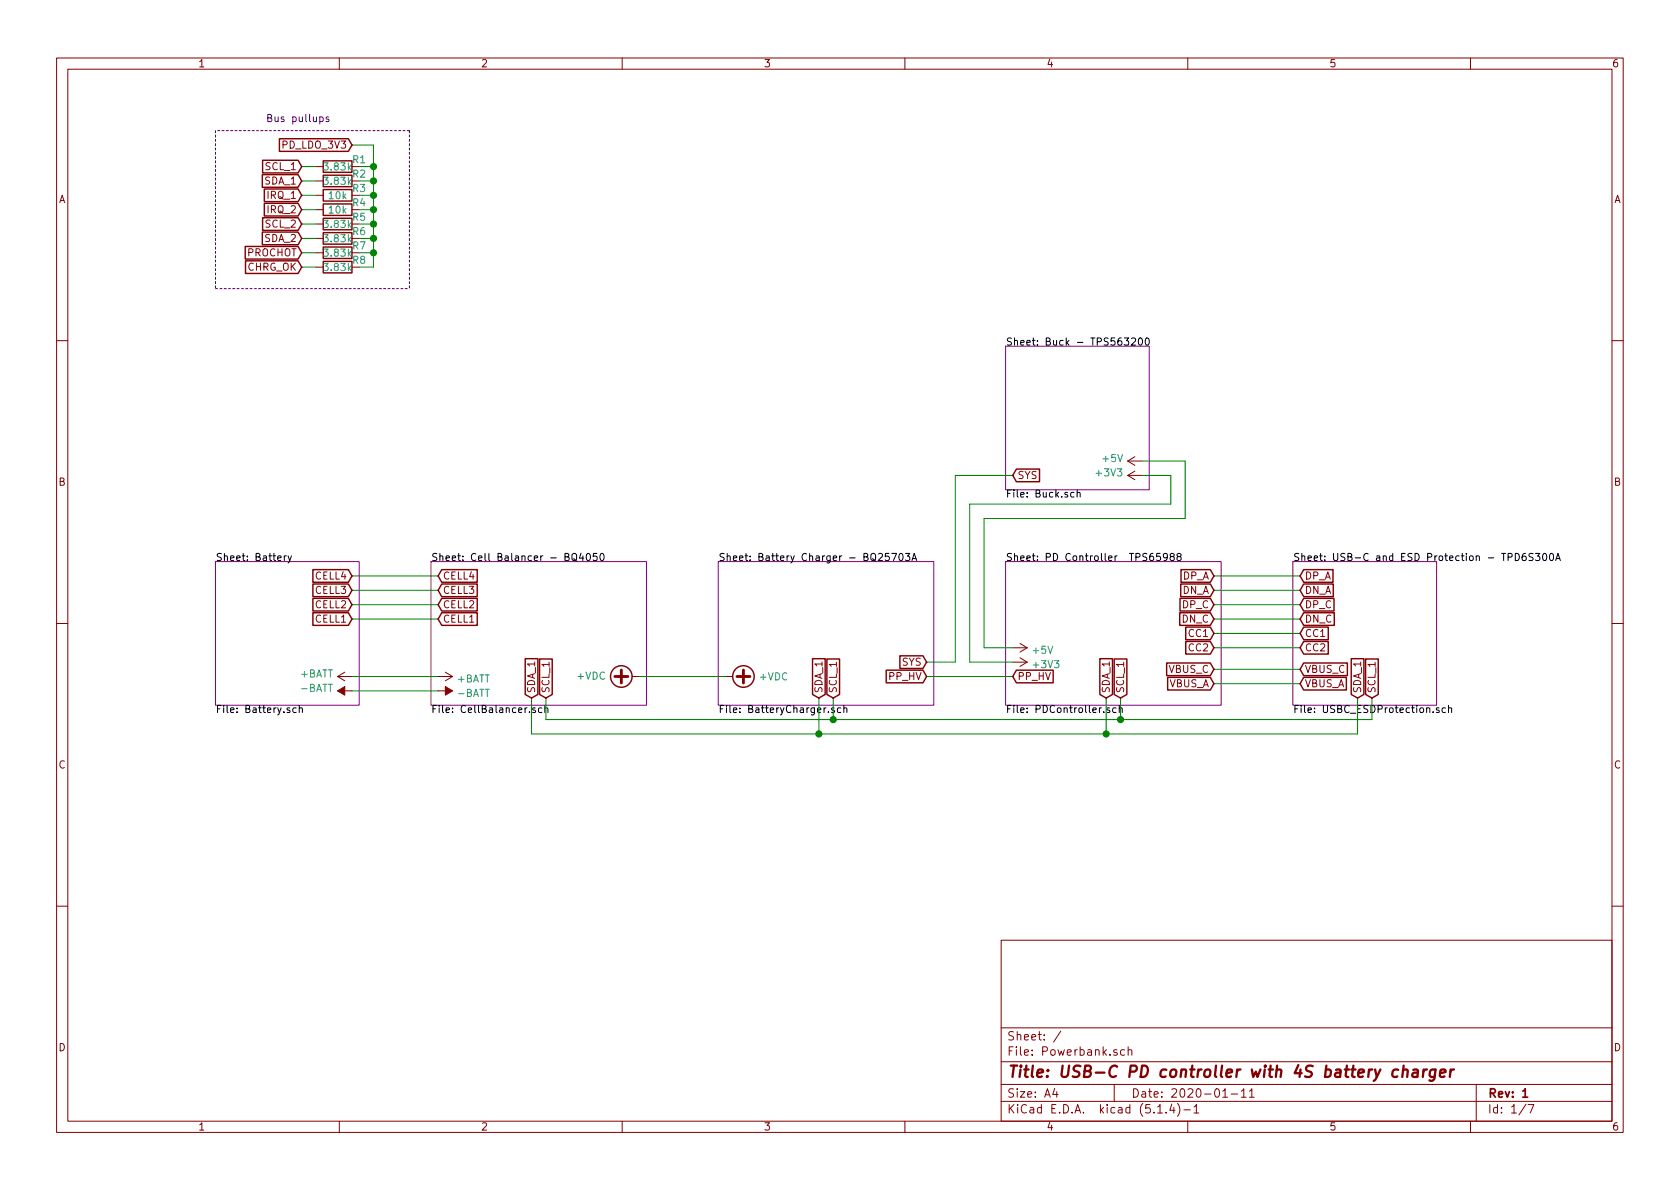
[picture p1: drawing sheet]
EESchema Schematic File Version 4
LIBS:Powerbank-cache
EELAYER 30 0
EELAYER END
$Descr A4 11693 8268
encoding utf-8
Sheet 1 7
Title "USB-C PD controller with 4S battery charger"
Date "2020-01-11"
Rev "1"
Comp ""
Comment1 ""
Comment2 ""
Comment3 ""
Comment4 ""
$EndDescr
$Sheet
S 5000 3900 1500 1000
U 5E0CE0A0
F0 "Battery Charger - BQ25703A" 50
F1 "BatteryCharger.sch" 50
$EndSheet
$Sheet
S 9000 3900 1000 1000
U 5E0D01AD
F0 "USB-C and ESD Protection - TPD6S300A" 50
F1 "USBC_ESDProtection.sch" 50
$EndSheet
$Sheet
S 7000 2400 1000 1000
U 5E0D0913
F0 "Buck - TPS563200" 50
F1 "Buck.sch" 50
$EndSheet
$Sheet
S 1500 3900 1000 1000
U 5E0D235E
F0 "Battery" 50
F1 "Battery.sch" 50
$EndSheet
Text GLabel 2100 1150 0    50   Input ~ 0
SCL_1
Text GLabel 2100 1250 0    50   Input ~ 0
SDA_1
$Comp
L Device:R R1
U 1 1
P 2350 1150
F 0 "R1" V 2300 1300 50  0000 C CNN
F 1 "3.83k" V 2350 1150 50  0000 C CNN
F 2 "Resistor_SMD:R_0603_1608Metric" V 2280 1150 50  0001 C CNN
F 3 "~" H 2350 1150 50  0001 C CNN
	1    2350 1150
	0    1    1    0   
$EndComp
Text Notes 1850 850  0    50   ~ 0
Bus pullups
$Sheet
S 7000 3900 1500 1000
U 5E7BFD38
F0 "PD Controller  TPS65988" 50
F1 "PDController.sch" 50
$EndSheet
$Comp
L Device:R R2
U 1 1
P 2350 1250
F 0 "R2" V 2300 1400 50  0000 C CNN
F 1 "3.83k" V 2350 1250 50  0000 C CNN
F 2 "Resistor_SMD:R_0603_1608Metric" V 2280 1250 50  0001 C CNN
F 3 "~" H 2350 1250 50  0001 C CNN
	1    2350 1250
	0    1    1    0   
$EndComp
$Comp
L Device:R R3
U 1 1
P 2350 1350
F 0 "R3" V 2300 1500 50  0000 C CNN
F 1 "10k" V 2350 1350 50  0000 C CNN
F 2 "Resistor_SMD:R_0603_1608Metric" V 2280 1350 50  0001 C CNN
F 3 "~" H 2350 1350 50  0001 C CNN
	1    2350 1350
	0    1    1    0   
$EndComp
$Comp
L Device:R R4
U 1 1
P 2350 1450
F 0 "R4" V 2300 1600 50  0000 C CNN
F 1 "10k" V 2350 1450 50  0000 C CNN
F 2 "Resistor_SMD:R_0603_1608Metric" V 2280 1450 50  0001 C CNN
F 3 "~" H 2350 1450 50  0001 C CNN
	1    2350 1450
	0    1    1    0   
$EndComp
$Comp
L Device:R R5
U 1 1
P 2350 1550
F 0 "R5" V 2300 1700 50  0000 C CNN
F 1 "3.83k" V 2350 1550 50  0000 C CNN
F 2 "Resistor_SMD:R_0603_1608Metric" V 2280 1550 50  0001 C CNN
F 3 "~" H 2350 1550 50  0001 C CNN
	1    2350 1550
	0    1    1    0   
$EndComp
$Comp
L Device:R R6
U 1 1
P 2350 1650
F 0 "R6" V 2300 1800 50  0000 C CNN
F 1 "3.83k" V 2350 1650 50  0000 C CNN
F 2 "Resistor_SMD:R_0603_1608Metric" V 2280 1650 50  0001 C CNN
F 3 "~" H 2350 1650 50  0001 C CNN
	1    2350 1650
	0    1    1    0   
$EndComp
$Comp
L Device:R R7
U 1 1
P 2350 1750
F 0 "R7" V 2300 1900 50  0000 C CNN
F 1 "3.83k" V 2350 1750 50  0000 C CNN
F 2 "Resistor_SMD:R_0603_1608Metric" V 2280 1750 50  0001 C CNN
F 3 "~" H 2350 1750 50  0001 C CNN
	1    2350 1750
	0    1    1    0   
$EndComp
$Comp
L Device:R R8
U 1 1
P 2350 1850
F 0 "R8" V 2300 2000 50  0000 C CNN
F 1 "3.83k" V 2350 1850 50  0000 C CNN
F 2 "Resistor_SMD:R_0603_1608Metric" V 2280 1850 50  0001 C CNN
F 3 "~" H 2350 1850 50  0001 C CNN
	1    2350 1850
	0    1    1    0   
$EndComp
Wire Wire Line
	2500 1850 2600 1850
Wire Wire Line
	2600 1850 2600 1750
Wire Wire Line
	2600 1150 2500 1150
Wire Wire Line
	2500 1250 2600 1250
Connection ~ 2600 1250
Wire Wire Line
	2600 1250 2600 1150
Wire Wire Line
	2500 1350 2600 1350
Connection ~ 2600 1350
Wire Wire Line
	2600 1350 2600 1250
Wire Wire Line
	2500 1450 2600 1450
Connection ~ 2600 1450
Wire Wire Line
	2600 1450 2600 1350
Wire Wire Line
	2500 1550 2600 1550
Connection ~ 2600 1550
Wire Wire Line
	2600 1550 2600 1450
Wire Wire Line
	2500 1650 2600 1650
Connection ~ 2600 1650
Wire Wire Line
	2600 1650 2600 1550
Wire Wire Line
	2500 1750 2600 1750
Connection ~ 2600 1750
Wire Wire Line
	2600 1750 2600 1650
Text GLabel 2450 1000 0    50   Input ~ 0
PD_LDO_3V3
Text GLabel 2100 1350 0    50   Input ~ 0
IRQ_1
Text GLabel 2100 1450 0    50   Input ~ 0
IRQ_2
Text GLabel 2100 1550 0    50   Input ~ 0
SCL_2
Text GLabel 2100 1650 0    50   Input ~ 0
SDA_2
Text GLabel 2100 1750 0    50   Input ~ 0
PROCHOT
Text GLabel 2100 1850 0    50   Input ~ 0
CHRG_OK
Wire Wire Line
	2100 1850 2200 1850
Wire Wire Line
	2200 1750 2100 1750
Wire Wire Line
	2100 1650 2200 1650
Wire Wire Line
	2200 1550 2100 1550
Wire Wire Line
	2100 1450 2200 1450
Wire Wire Line
	2200 1350 2100 1350
Wire Wire Line
	2100 1250 2200 1250
Wire Wire Line
	2200 1150 2100 1150
Wire Wire Line
	2600 1000 2600 1150
Wire Wire Line
	2450 1000 2600 1000
Connection ~ 2600 1150
Wire Notes Line
	2850 900  2850 2000
Wire Notes Line
	2850 900  1500 900 
Wire Notes Line
	1500 900  1500 2000
Wire Notes Line
	1500 2000 2850 2000
$Sheet
S 3000 3900 1500 1000
U 5E0CBF52
F0 "Cell Balancer - BQ4050" 50
F1 "CellBalancer.sch" 50
$EndSheet
Wire Wire Line
	2450 4000 3050 4000
Wire Wire Line
	3050 4100 2450 4100
Wire Wire Line
	2450 4200 3050 4200
Wire Wire Line
	2450 4300 3050 4300
Text GLabel 3050 4000 2    50   Input ~ 0
CELL4
Text GLabel 2450 4000 0    50   Input ~ 0
CELL4
Text GLabel 2450 4100 0    50   Input ~ 0
CELL3
Text GLabel 2450 4200 0    50   Input ~ 0
CELL2
Text GLabel 2450 4300 0    50   Input ~ 0
CELL1
Text GLabel 3050 4100 2    50   Input ~ 0
CELL3
Text GLabel 3050 4200 2    50   Input ~ 0
CELL2
Text GLabel 3050 4300 2    50   Input ~ 0
CELL1
Wire Wire Line
	2450 4800 3050 4800
$Comp
L power:-BATT #PWR0101
U 1 1
P 3050 4800
F 0 "#PWR0101" H 3050 4650 50  0001 C CNN
F 1 "-BATT" V 3065 4928 50  0000 L CNN
F 2 "" H 3050 4800 50  0001 C CNN
F 3 "" H 3050 4800 50  0001 C CNN
	1    3050 4800
	0    1    1    0   
$EndComp
$Comp
L power:-BATT #PWR0102
U 1 1
P 2450 4800
F 0 "#PWR0102" H 2450 4650 50  0001 C CNN
F 1 "-BATT" V 2465 4927 50  0000 L CNN
F 2 "" H 2450 4800 50  0001 C CNN
F 3 "" H 2450 4800 50  0001 C CNN
	1    2450 4800
	0    -1   -1   0   
$EndComp
$Comp
L power:+BATT #PWR0103
U 1 1
P 2450 4700
F 0 "#PWR0103" H 2450 4550 50  0001 C CNN
F 1 "+BATT" V 2465 4827 50  0000 L CNN
F 2 "" H 2450 4700 50  0001 C CNN
F 3 "" H 2450 4700 50  0001 C CNN
	1    2450 4700
	0    -1   -1   0   
$EndComp
$Comp
L power:+BATT #PWR0104
U 1 1
P 3050 4700
F 0 "#PWR0104" H 3050 4550 50  0001 C CNN
F 1 "+BATT" V 3065 4828 50  0000 L CNN
F 2 "" H 3050 4700 50  0001 C CNN
F 3 "" H 3050 4700 50  0001 C CNN
	1    3050 4700
	0    1    1    0   
$EndComp
Wire Wire Line
	2450 4700 3050 4700
$Comp
L power:+VDC #PWR0105
U 1 1
P 4450 4700
F 0 "#PWR0105" H 4450 4600 50  0001 C CNN
F 1 "+VDC" V 4450 4929 50  0000 L CNN
F 2 "" H 4450 4700 50  0001 C CNN
F 3 "" H 4450 4700 50  0001 C CNN
	1    4450 4700
	0    -1   -1   0   
$EndComp
$Comp
L power:+VDC #PWR0106
U 1 1
P 5050 4700
F 0 "#PWR0106" H 5050 4600 50  0001 C CNN
F 1 "+VDC" V 5050 4930 50  0000 L CNN
F 2 "" H 5050 4700 50  0001 C CNN
F 3 "" H 5050 4700 50  0001 C CNN
	1    5050 4700
	0    1    1    0   
$EndComp
Text GLabel 5700 4850 1    50   Input ~ 0
SDA_1
Text GLabel 5800 4850 1    50   Input ~ 0
SCL_1
Text GLabel 6450 4700 0    50   Input ~ 0
PP_HV
Wire Wire Line
	5700 4850 5700 5100
Wire Wire Line
	5800 4850 5800 5000
Wire Wire Line
	9450 5100 9450 4850
Wire Wire Line
	9550 5000 9550 4850
Text GLabel 7700 4850 1    50   Input ~ 0
SDA_1
Text GLabel 9450 4850 1    50   Input ~ 0
SDA_1
Text GLabel 9550 4850 1    50   Input ~ 0
SCL_1
Text GLabel 7800 4850 1    50   Input ~ 0
SCL_1
Connection ~ 7700 5100
Wire Wire Line
	7700 4850 7700 5100
Wire Wire Line
	7700 5100 9450 5100
Wire Wire Line
	5700 5100 7700 5100
Wire Wire Line
	5800 5000 7800 5000
Wire Wire Line
	7800 5000 7800 4850
Connection ~ 7800 5000
Wire Wire Line
	7800 5000 9550 5000
Text GLabel 7050 4700 2    50   Input ~ 0
PP_HV
Wire Wire Line
	7050 4700 6450 4700
$Comp
L power:+5V #PWR0107
U 1 1
P 7950 3200
F 0 "#PWR0107" H 7950 3050 50  0001 C CNN
F 1 "+5V" V 7965 3328 50  0000 L CNN
F 2 "" H 7950 3200 50  0001 C CNN
F 3 "" H 7950 3200 50  0001 C CNN
	1    7950 3200
	0    -1   -1   0   
$EndComp
$Comp
L power:+3V3 #PWR0108
U 1 1
P 7950 3300
F 0 "#PWR0108" H 7950 3150 50  0001 C CNN
F 1 "+3V3" V 7965 3428 50  0000 L CNN
F 2 "" H 7950 3300 50  0001 C CNN
F 3 "" H 7950 3300 50  0001 C CNN
	1    7950 3300
	0    -1   -1   0   
$EndComp
Text GLabel 6450 4600 0    50   Input ~ 0
SYS
Text GLabel 7050 3300 2    50   Input ~ 0
SYS
Text GLabel 8450 4750 0    50   Input ~ 0
VBUS_A
Text GLabel 8450 4650 0    50   Input ~ 0
VBUS_C
Text GLabel 9050 4650 2    50   Input ~ 0
VBUS_C
Text GLabel 9050 4750 2    50   Input ~ 0
VBUS_A
Wire Wire Line
	9050 4750 8450 4750
Wire Wire Line
	8450 4650 9050 4650
$Comp
L power:+3V3 #PWR0109
U 1 1
P 7050 4600
F 0 "#PWR0109" H 7050 4450 50  0001 C CNN
F 1 "+3V3" V 7065 4728 50  0000 L CNN
F 2 "" H 7050 4600 50  0001 C CNN
F 3 "" H 7050 4600 50  0001 C CNN
	1    7050 4600
	0    1    1    0   
$EndComp
$Comp
L power:+5V #PWR0110
U 1 1
P 7050 4500
F 0 "#PWR0110" H 7050 4350 50  0001 C CNN
F 1 "+5V" V 7065 4628 50  0000 L CNN
F 2 "" H 7050 4500 50  0001 C CNN
F 3 "" H 7050 4500 50  0001 C CNN
	1    7050 4500
	0    1    1    0   
$EndComp
Wire Wire Line
	8150 3500 8150 3300
Wire Wire Line
	8150 3300 7950 3300
Wire Wire Line
	6850 4500 7050 4500
Text GLabel 9050 4000 2    50   Input ~ 0
DP_A
Text GLabel 9050 4100 2    50   Input ~ 0
DN_A
Text GLabel 9050 4200 2    50   Input ~ 0
DP_C
Text GLabel 9050 4300 2    50   Input ~ 0
DN_C
Text GLabel 8450 4300 0    50   Input ~ 0
DN_C
Text GLabel 8450 4200 0    50   Input ~ 0
DP_C
Text GLabel 8450 4100 0    50   Input ~ 0
DN_A
Text GLabel 8450 4000 0    50   Input ~ 0
DP_A
Text GLabel 9050 4400 2    50   Input ~ 0
CC1
Text GLabel 9050 4500 2    50   Input ~ 0
CC2
Text GLabel 8450 4400 0    50   Input ~ 0
CC1
Text GLabel 8450 4500 0    50   Input ~ 0
CC2
Wire Wire Line
	8450 4500 9050 4500
Wire Wire Line
	9050 4400 8450 4400
Wire Wire Line
	8450 4300 9050 4300
Wire Wire Line
	9050 4200 8450 4200
Wire Wire Line
	8450 4100 9050 4100
Wire Wire Line
	9050 4000 8450 4000
Wire Wire Line
	4450 4700 5050 4700
Text GLabel 3800 4850 1    50   Input ~ 0
SCL_1
Text GLabel 3700 4850 1    50   Input ~ 0
SDA_1
Wire Wire Line
	5800 5000 3800 5000
Wire Wire Line
	3800 5000 3800 4850
Connection ~ 5800 5000
Wire Wire Line
	5700 5100 3700 5100
Wire Wire Line
	3700 5100 3700 4850
Connection ~ 5700 5100
Wire Wire Line
	6450 4600 6650 4600
Wire Wire Line
	6650 4600 6650 3300
Wire Wire Line
	6650 3300 7050 3300
Wire Wire Line
	6750 3500 6750 4600
Wire Wire Line
	6750 4600 7050 4600
Wire Wire Line
	6750 3500 8150 3500
Wire Wire Line
	6850 4500 6850 3600
Wire Wire Line
	6850 3600 8250 3600
Wire Wire Line
	8250 3600 8250 3200
Wire Wire Line
	7950 3200 8250 3200
$EndSCHEMATC
